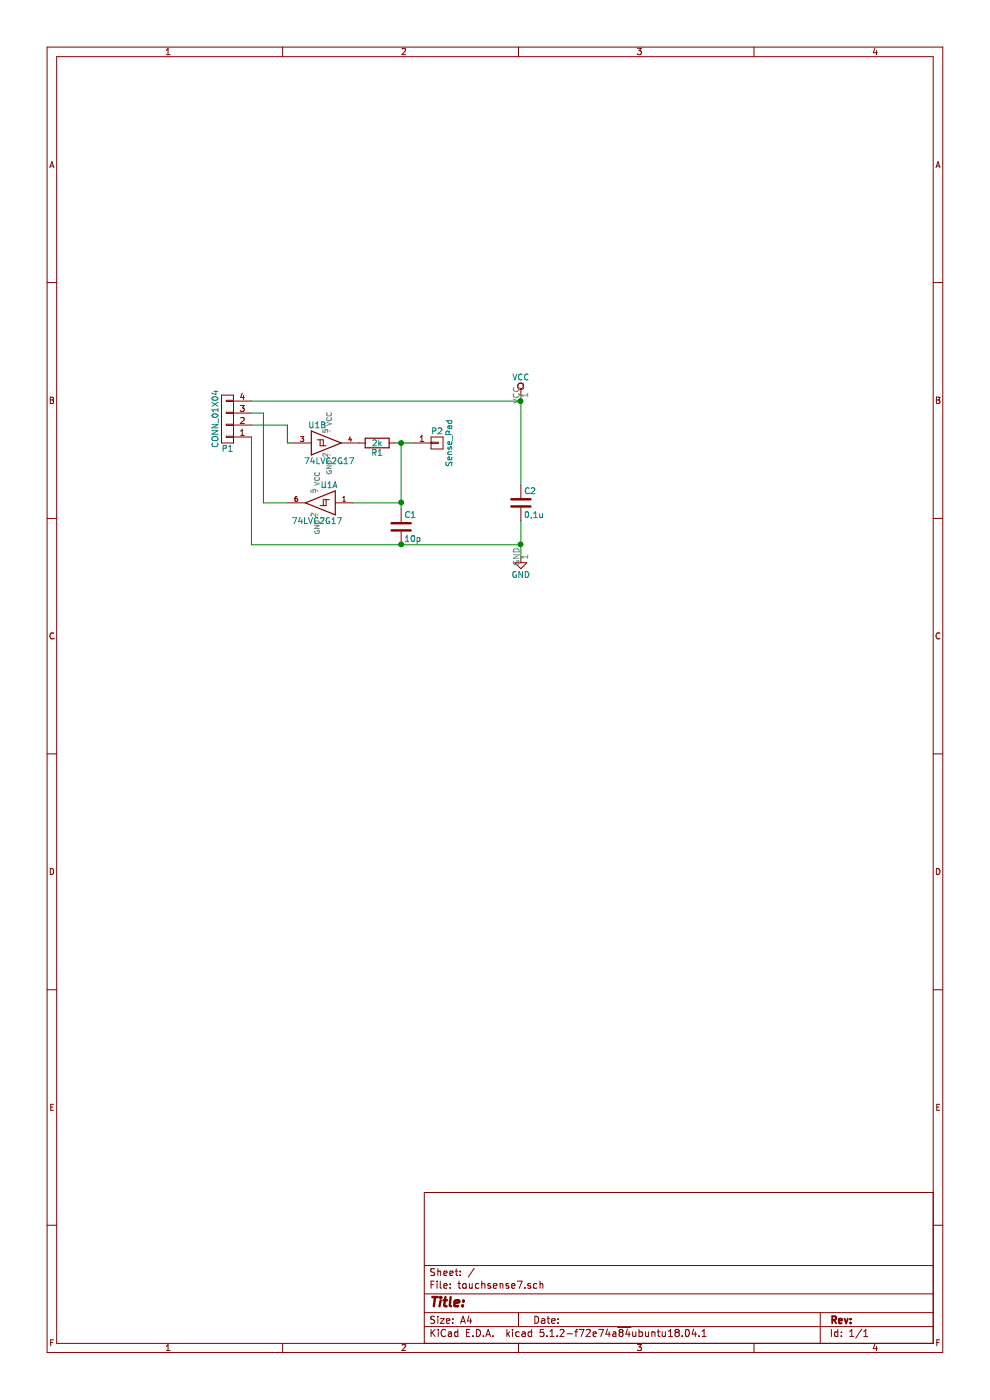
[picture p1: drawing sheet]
EESchema Schematic File Version 4
LIBS:touchsense7-cache
EELAYER 26 0
EELAYER END
$Descr A4 8268 11693 portrait
encoding utf-8
Sheet 1 1
Title ""
Date ""
Rev ""
Comp ""
Comment1 ""
Comment2 ""
Comment3 ""
Comment4 ""
$EndDescr
$Comp
L touchsense2:74LVC2G17 U1
U 2 1
P 2750 3700
F 0 "U1" H 2650 3850 50  0000 C CNN
F 1 "74LVC2G17" H 2750 3550 50  0000 C CNN
F 2 "Package_TO_SOT_SMD:SOT-23-6" H 2750 3700 50  0001 C CNN
F 3 "" H 2750 3700 50  0000 C CNN
	2    2750 3700
	1    0    0    -1  
$EndComp
$Comp
L touchsense2:74LVC2G17 U1
U 1 1
P 2650 4200
F 0 "U1" H 2550 4350 50  0000 C CNN
F 1 "74LVC2G17" H 2650 4050 50  0000 C CNN
F 2 "Package_TO_SOT_SMD:SOT-23-6" H 2650 4200 50  0001 C CNN
F 3 "" H 2650 4200 50  0000 C CNN
	1    2650 4200
	-1   0    0    -1  
$EndComp
$Comp
L touchsense2:C C2
U 1 1
P 4350 4200
F 0 "C2" H 4375 4300 50  0000 L CNN
F 1 "0,1u" H 4375 4100 50  0000 L CNN
F 2 "Capacitor_SMD:C_1206_3216Metric" H 4388 4050 50  0001 C CNN
F 3 "" H 4350 4200 50  0000 C CNN
	1    4350 4200
	1    0    0    -1  
$EndComp
$Comp
L touchsense2:VCC #PWR01
U 1 1
P 4350 3300
F 0 "#PWR01" H 4350 3150 50  0001 C CNN
F 1 "VCC" H 4350 3450 50  0000 C CNN
F 2 "" H 4350 3300 50  0000 C CNN
F 3 "" H 4350 3300 50  0000 C CNN
	1    4350 3300
	1    0    0    -1  
$EndComp
$Comp
L touchsense2:GND #PWR02
U 1 1
P 4350 4650
F 0 "#PWR02" H 4350 4400 50  0001 C CNN
F 1 "GND" H 4350 4500 50  0000 C CNN
F 2 "" H 4350 4650 50  0000 C CNN
F 3 "" H 4350 4650 50  0000 C CNN
	1    4350 4650
	1    0    0    -1  
$EndComp
$Comp
L touchsense2:R R1
U 1 1
P 3150 3700
F 0 "R1" V 3230 3700 50  0000 C CNN
F 1 "2k" V 3150 3700 50  0000 C CNN
F 2 "Resistor_SMD:R_1206_3216Metric" V 3080 3700 50  0001 C CNN
F 3 "" H 3150 3700 50  0000 C CNN
	1    3150 3700
	0    1    1    0   
$EndComp
$Comp
L touchsense2:CONN_01X01 P2
U 1 1
P 3650 3700
F 0 "P2" H 3650 3800 50  0000 C CNN
F 1 "Sense_Pad" V 3750 3700 50  0000 C CNN
F 2 "touch:1pin_pad-round_s" H 3650 3700 50  0001 C CNN
F 3 "" H 3650 3700 50  0000 C CNN
	1    3650 3700
	1    0    0    -1  
$EndComp
$Comp
L touchsense2:C C1
U 1 1
P 3350 4400
F 0 "C1" H 3375 4500 50  0000 L CNN
F 1 "10p" H 3375 4300 50  0000 L CNN
F 2 "Capacitor_SMD:C_1206_3216Metric" H 3388 4250 50  0001 C CNN
F 3 "" H 3350 4400 50  0000 C CNN
	1    3350 4400
	1    0    0    -1  
$EndComp
$Comp
L touchsense2:CONN_01X04 P1
U 1 1
P 1900 3500
F 0 "P1" H 1900 3750 50  0000 C CNN
F 1 "CONN_01X04" V 2000 3500 50  0000 C CNN
F 2 "Connector_PinHeader_2.54mm:PinHeader_1x04_P2.54mm_Vertical" H 1900 3500 50  0001 C CNN
F 3 "" H 1900 3500 50  0000 C CNN
	1    1900 3500
	-1   0    0    1   
$EndComp
Wire Wire Line
	3300 3700 3350 3700
Wire Wire Line
	2400 3700 2450 3700
Wire Wire Line
	2200 4200 2400 4200
Wire Wire Line
	4350 4350 4350 4550
Wire Wire Line
	4350 3300 4350 3350
Wire Wire Line
	2100 3350 4350 3350
Connection ~ 4350 3350
Wire Wire Line
	2400 3700 2400 3550
Wire Wire Line
	2400 3550 2100 3550
Wire Wire Line
	2200 4200 2200 3450
Wire Wire Line
	2200 3450 2100 3450
Wire Wire Line
	2950 4200 3350 4200
Wire Wire Line
	3350 3700 3350 4200
Connection ~ 3350 3700
Connection ~ 3350 4200
Wire Wire Line
	2100 3650 2100 4550
Wire Wire Line
	2100 4550 3350 4550
Connection ~ 4350 4550
Connection ~ 3350 4550
Wire Wire Line
	4350 3350 4350 4050
Wire Wire Line
	3350 3700 3450 3700
Wire Wire Line
	3350 4200 3350 4250
Wire Wire Line
	4350 4550 4350 4650
Wire Wire Line
	3350 4550 4350 4550
$EndSCHEMATC
